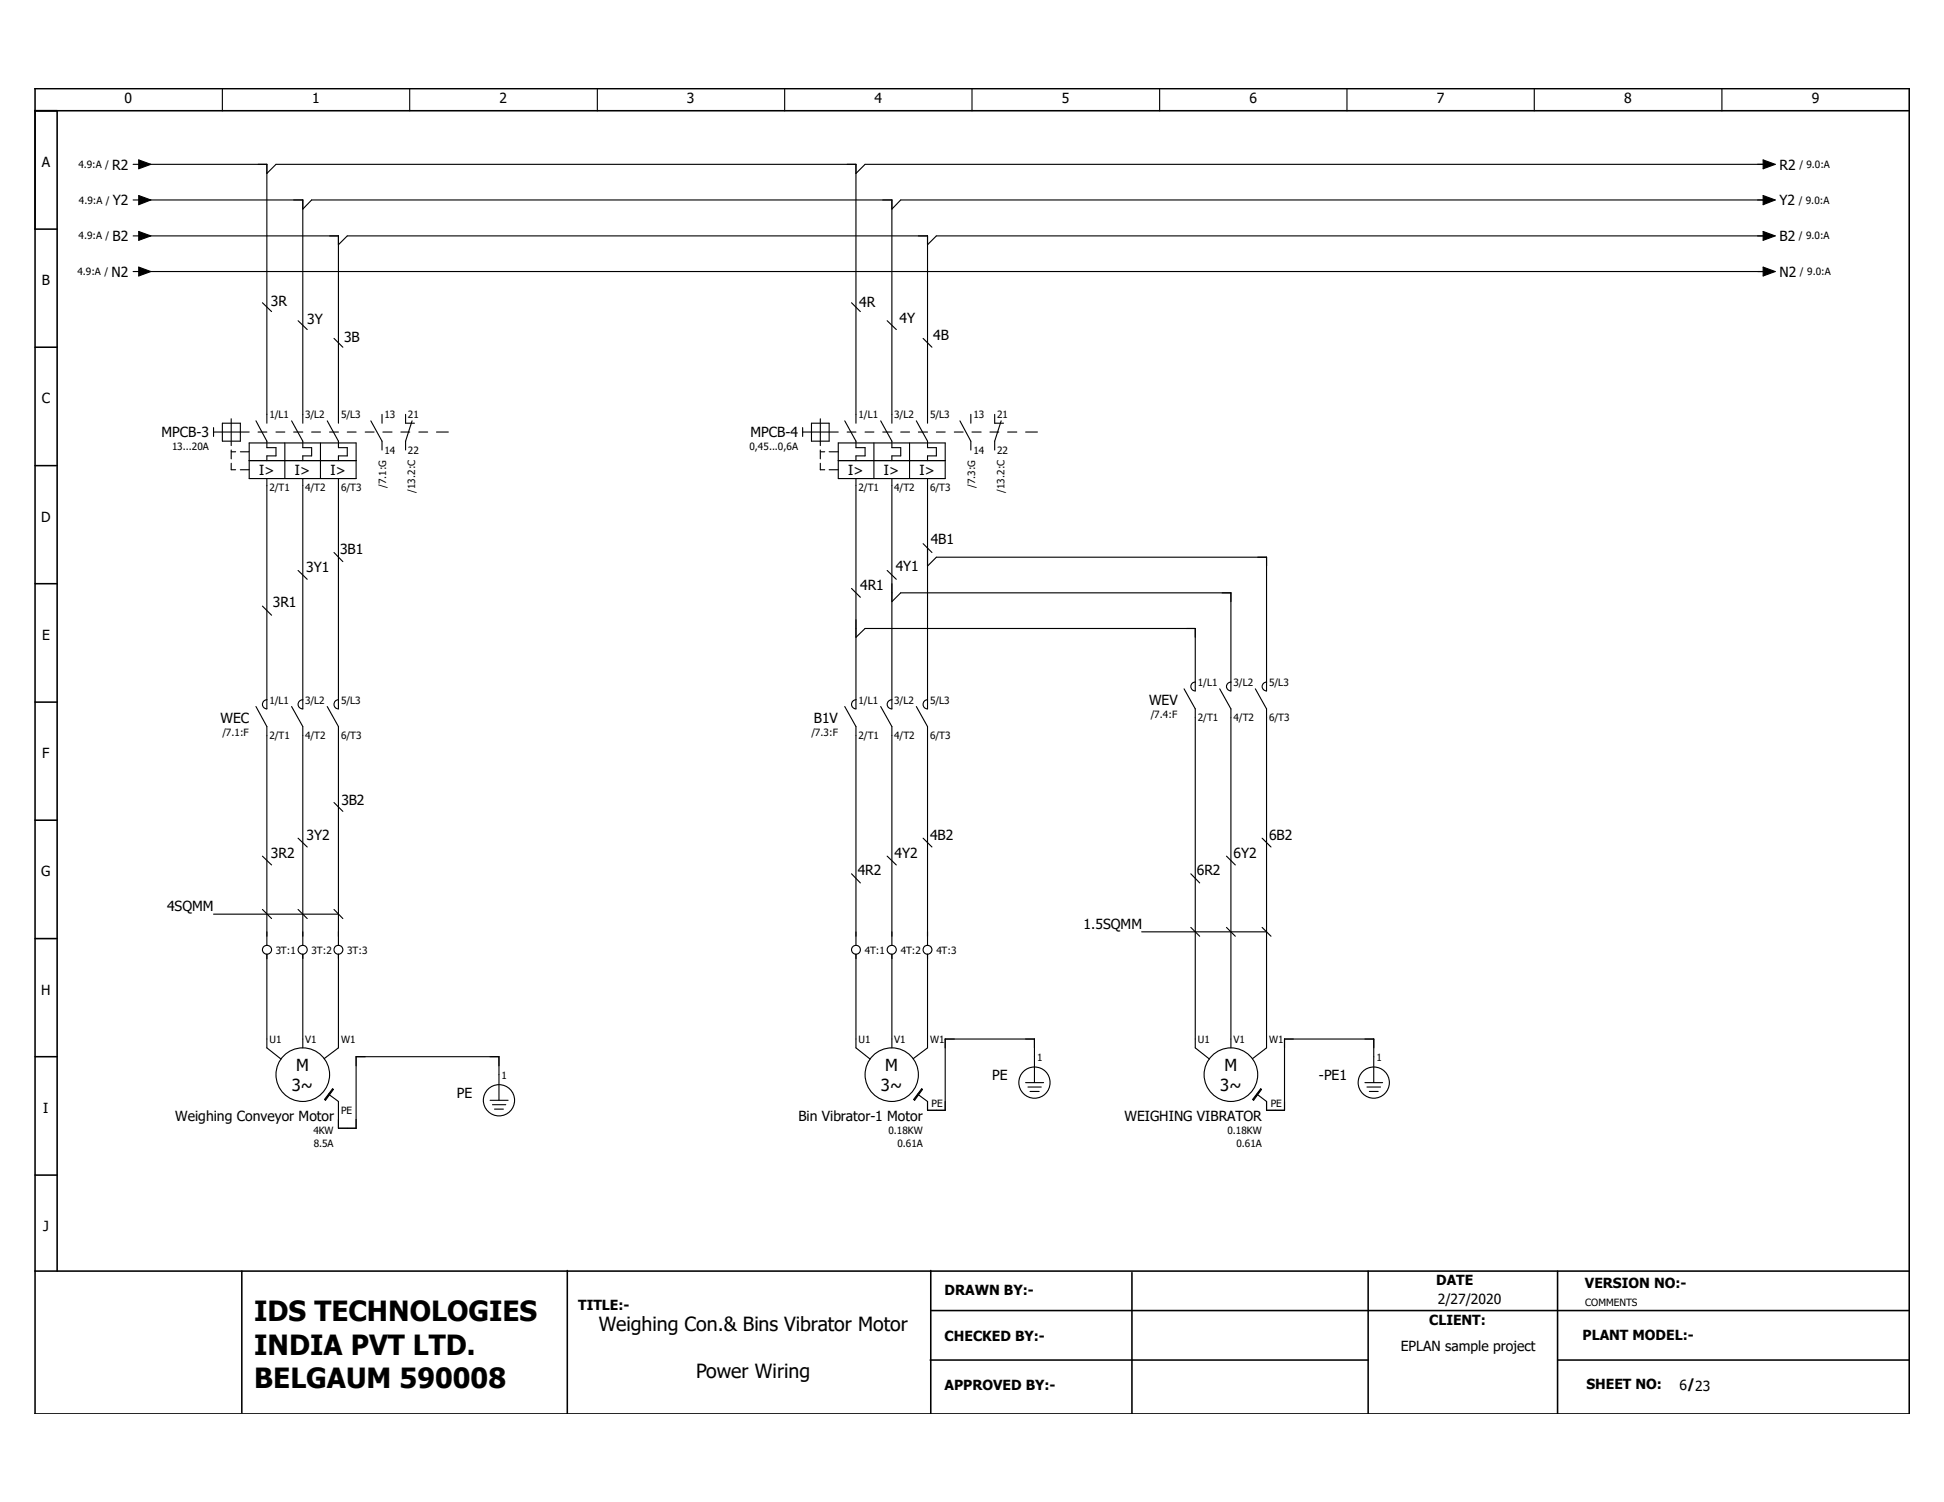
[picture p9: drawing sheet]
<svg xmlns="http://www.w3.org/2000/svg" width="279mm" height="216mm" viewBox="0 0 279 216" stroke-linecap="round" stroke-linejoin="round" font-family="sans-serif">
<path d="M195.6 12.6l-190.6 190.6M4.9 170.6l46.2 32.6M4.9 203.1l.2 .1" fill="none" stroke="#fff" stroke-width=".14"/>
<g fill="none" stroke="#000" stroke-width=".16">
<path d="M32 12.7v3.2M58.9 12.7v3.2M85.9 12.7v3.2M112.8 12.7v3.2M139.7 12.7v3.2M166.7 12.7v3.2M193.6 12.7v3.2M220.5 12.7v3.2M247.5 12.7v3.2M19.1 23.6h.8M19.1 33.9h.8M19.1 28.7h.8"/>
<path d="M19.1 39h.8M19.9 23l1.8 .6-1.8 .7zM19.9 28.1l1.8 .6-1.8 .7zM19.9 33.3l1.8 .6-1.8 .6zM19.9 38.4l1.8 .6-1.8 .7zM20.4 23.6h18v37.2M20.4 33.9h28.2v26.9M20.4 28.7h23.1v32.1M20.4 39h233.5M38.4 24.9l1.3-1.3h83.3v37.2M43.5 30.1l1.3-1.4h83.4v32.1M48.6 35.2l1.3-1.3h83.4v26.9"/>
<path d="M253.4 23l1.7 .6-1.7 .7zM253.4 28.1l1.7 .6-1.7 .7zM253.4 33.3l1.7 .6-1.7 .6zM253.4 38.4l1.7 .6-1.7 .7zM253.9 23.6h-129.6l-1.3 1.3M253.9 33.9h-119.3l-1.3 1.3M253.9 28.7h-124.4l-1.3 1.4M37.7 43.5l1.3 1.3M42.8 46.1l1.4 1.3M48 48.6l1.3 1.3M54.9 59.6v1.2M58.3 59.6v1.2h1.3"/>
<path d="M122.4 43.5l1.3 1.3M127.5 46.1l1.3 1.3M132.7 48.6l1.2 1.3M139.5 59.6v1.2M143 59.6v1.2h1.2M30.7 62.1h5.1M30.7 61.5v1.2M32 60.8h2.5v2.6h-2.5zM33.2 60.2v3.9M33.2 64.7v1.3M33.2 66.6v.9h.7M33.2 64.9h.7"/>
<path d="M34.5 64.9h1.3M34.5 67.5h1.3M35.8 63.7h15.4v5.1h-15.4zM35.8 66.2h15.4M36.8 60.5l1.6 2.9v.9h1.3v1.2h-1.3v.7M37.1 62.1h1.3M38.4 68.8v33.1a.66 .66 0 0 1-.7-.7 .66 .66 0 0 1 .7-.6M39.7 62.1h1.2M40.9 63.7v5.1M41.9 60.5l1.6 2.9v.9h1.3v1.2h-1.3v.7M42.2 62.1h1.3M43.5 68.8v33.1a.66 .66 0 0 1-.7-.7 .66 .66 0 0 1 .7-.6"/>
<path d="M44.8 62.1h1.3M46.1 63.7v5.1M47 60.5l1.6 2.9v.9h1.3v1.2h-1.3v.7M47.4 62.1h1.2M48 79.4l1.3 1.3M48.6 68.8v33.1a.66 .66 0 0 1-.6-.7 .66 .66 0 0 1 .6-.6M49.9 62.1h1.3M52.5 62.1h1.3M53.3 60.5l1.6 2.9v1.3M55 62.1h1.3M57.6 62.1h1.3M59.2 60.5l-.9 2.9v1.3"/>
<path d="M60.2 62.1h1.3M62.7 62.1h1.7M115.4 62.1h5.1M115.4 61.5v1.2M116.6 60.8h2.6v2.6h-2.6zM117.9 64.9h.6M117.9 66.6v.9h.6M117.9 60.2v3.9M117.9 64.7v1.3M119.2 64.9h1.3M119.2 67.5h1.3M120.5 63.7h15.3v5.1h-15.3z"/>
<path d="M120.5 66.2h15.3M121.4 60.5l1.6 2.9v.9h1.3v1.2h-1.3v.7M121.8 62.1h1.2M123 68.8v33.1a.66 .66 0 0 1-.6-.7 .66 .66 0 0 1 .6-.6M124.3 62.1h1.3M125.6 63.7v5.1M126.6 60.5l1.6 2.9v.9h1.3v1.2h-1.3v.7M126.9 62.1h1.3M128.2 68.8v33.1a.66 .66 0 0 1-.7-.7 .66 .66 0 0 1 .7-.6M129.5 62.1h1.2M130.7 63.7v5.1M131.7 60.5l1.6 2.9v.9h1.3v1.2h-1.3v.7"/>
<path d="M132 62.1h1.3M132.7 78.1l1.2 1.3M133.3 68.8v33.1a.66 .66 0 0 1-.6-.7 .66 .66 0 0 1 .6-.6M134.6 62.1h1.2M137.2 62.1h1.2M138 60.5l1.5 2.9v1.3M139.7 62.1h1.3M142.3 62.1h1.3M143.9 60.5l-.9 2.9v1.3M144.8 62.1h1.3M147.4 62.1h1.7M37.7 87.1l1.3 1.3"/>
<path d="M42.8 82l1.4 1.3M122.4 84.6l1.3 1.3M123 91.6l1.3-1.3h47.5v9a.64 .64 0 0 1-.6-.6 .64 .64 0 0 1 .6-.7M127.5 82l1.3 1.3M128.2 86.5l1.3-1.3h47.4v14.1a.64 .64 0 0 1-.6-.6 .64 .64 0 0 1 .6-.7M133.3 81.4l1.3-1.3h47.4v19.2a.64 .64 0 0 1-.6-.6 .64 .64 0 0 1 .6-.7M170.2 99l1.6 2.9v48.7l2 1.6M175.3 99l1.6 2.9v48.7M180.4 99l1.6 2.9v48.7l-2 1.6M36.8 101.6l1.6 2.8v31.5M41.9 101.6l1.6 2.8v31.5M47 101.6l1.6 2.8v31.5"/>
<path d="M48 115.4l1.3 1.2M121.4 101.6l1.6 2.8v31.5M126.6 101.6l1.6 2.8v31.5M131.7 101.6l1.6 2.8v31.5M30.7 131.4h17.9M37.7 130.7l1.3 1.3M37.7 123.1l1.3 1.2M38.4 137.2v13.4l2 1.6M42.8 130.7l1.4 1.3M42.8 120.5l1.4 1.3M43.5 137.2v13.4M48 130.7l1.3 1.3"/>
<path d="M48.6 137.2v13.4l-2 1.6M122.4 125.6l1.3 1.3M123 137.2v13.4l2.1 1.6M127.5 123.1l1.3 1.2M128.2 137.2v13.4M132.7 120.5l1.2 1.3M133.3 137.2v13.4l-2.1 1.6M164.1 133.9h17.9M171.2 133.3l1.2 1.3M171.2 125.6l1.2 1.3M176.3 133.3l1.2 1.3M176.3 123.1l1.2 1.2"/>
<path d="M181.4 133.3l1.3 1.3M181.4 120.5l1.3 1.3M47.2 157.3l1.4 1v3.9h2.6v-10.3h20.5v6.3M47.8 156.5l.1 .1-1.1 1.6-.1-.2zM70.4 158.2h2.6M70.8 158.8h1.9M71.1 159.4h1.2M132.5 156.5l.1 .1-1.2 1.6-.1-.2zM147.4 155.6h2.6M147.7 156.3h1.9M148 156.9h1.4M148.7 155.6v-6.2h-12.9v10.2h-2.5v-1.3l-1.4-1"/>
<path d="M181.2 156.5l.1 .1-1.1 1.6-.2-.2zM196.2 155.6h2.5M196.5 156.3h1.9M196.8 156.9h1.3M197.4 155.6v-6.2h-12.8v10.2h-2.6v-1.3l-1.4-1"/>
<circle cx="38.4" cy="136.5" r=".65"/>
<circle cx="43.5" cy="136.5" r=".65"/>
<circle cx="48.6" cy="136.5" r=".64"/>
<circle cx="123" cy="136.5" r=".63"/>
<circle cx="128.2" cy="136.5" r=".65"/>
<circle cx="133.3" cy="136.5" r=".64"/>
<circle cx="43.5" cy="154.5" r="3.9"/>
<circle cx="71.7" cy="158.2" r="2.24"/>
<circle cx="128.2" cy="154.5" r="3.8"/>
<circle cx="148.7" cy="155.6" r="2.24"/>
<circle cx="176.9" cy="154.5" r="3.8"/>
<circle cx="197.4" cy="155.6" r="2.24"/>
</g>
<g fill="none" stroke="#000" stroke-width=".22">
<path d="M5 15.9h269.4M5 12.7h269.4v190.5h-269.4zM8.2 15.9v166.8M5 32.9h3.2M5 49.9h3.2M5 66.9h3.2M5 83.9h3.2M5 100.9h3.2M5 117.9h3.2M5 134.9h3.2M5 151.9h3.2M5 168.9h3.2"/>
<path d="M5 182.7h269.4M34.8 182.7v20.4M81.5 182.6v20.6M133.7 195.5h62.9M133.8 182.6v20.6M133.8 188.4h140.6M162.7 182.9v20.3M196.6 182.7v20.5M223.9 182.7v20.5M223.9 195.5h50.5"/>
</g>
<path d="M19.9 23l1.8 .6-1.8 .7zM19.9 28.1l1.8 .6-1.8 .7zM19.9 33.3l1.8 .6-1.8 .6zM19.9 38.4l1.8 .6-1.8 .7zM253.4 23l1.7 .6-1.7 .7zM253.4 28.1l1.7 .6-1.7 .7zM253.4 33.3l1.7 .6-1.7 .6zM253.4 38.4l1.7 .6-1.7 .7zM47.8 156.5l.1 .1-1.1 1.6-.1-.2zM132.5 156.5l.1 .1-1.2 1.6-.1-.2zM181.2 156.5l.1 .1-1.1 1.6-.2-.2z" fill="#000"/>
<g font-size="4">
<text x="36.5" y="189.9">IDS TECHNOLOGIES</text>
<text x="36.5" y="194.7">INDIA PVT LTD.</text>
<text x="36.5" y="199.5">BELGAUM 590008</text>
</g>
<g font-size="2.8">
<text x="86.1" y="191.3">Weighing Con.&amp; Bins Vibrator Motor</text>
<text x="100" y="198.1">Power Wiring</text>
</g>
<g font-size="2.4">
<text x="42.5" y="153.9">M</text>
<text x="127.2" y="153.9">M</text>
<text x="176" y="153.9">M</text>
<text x="42" y="156.8">3~</text>
<text x="126.6" y="156.8">3~</text>
<text x="175.4" y="156.8">3~</text>
</g>
<g font-size="2">
<text x="17.9" y="14.9">0</text>
<text x="44.9" y="14.9">1</text>
<text x="71.8" y="14.9">2</text>
<text x="98.7" y="14.9">3</text>
<text x="125.7" y="14.9">4</text>
<text x="152.6" y="14.9">5</text>
<text x="179.6" y="14.9">6</text>
<text x="206.5" y="14.9">7</text>
<text x="233.4" y="14.9">8</text>
<text x="260.4" y="14.9">9</text>
<text x="6" y="24">A</text>
<text x="16.1" y="24.4">R2</text>
<text x="16.2" y="29.5">Y2</text>
<text x="255.8" y="24.4">R2</text>
<text x="255.8" y="29.5">Y2</text>
<text x="16.2" y="34.6">B2</text>
<text x="255.8" y="34.6">B2</text>
<text x="6" y="41">B</text>
<text x="16" y="39.8">N2</text>
<text x="255.8" y="39.8">N2</text>
<text x="38.9" y="43.9">3R</text>
<text x="44.2" y="46.5">3Y</text>
<text x="123.5" y="44.1">4R</text>
<text x="129.3" y="46.5">4Y</text>
<text x="49.4" y="49.1">3B</text>
<text x="134.1" y="48.9">4B</text>
<text x="6" y="58">C</text>
<text x="23.2" y="62.9">MPCB-3</text>
<text x="107.9" y="62.9">MPCB-4</text>
<text x="37.3" y="68.2">I&gt;</text>
<text x="42.4" y="68.2">I&gt;</text>
<text x="47.5" y="68.3">I&gt;</text>
<text x="121.9" y="68.2">I&gt;</text>
<text x="127" y="68.2">I&gt;</text>
<text x="132.2" y="68.3">I&gt;</text>
<text x="5.9" y="75">D</text>
<text x="44" y="82.2">3Y1</text>
<text x="48.9" y="79.6">3B1</text>
<text x="128.7" y="82.1">4Y1</text>
<text x="133.8" y="78.2">4B1</text>
<text x="39.2" y="87.2">3R1</text>
<text x="123.6" y="84.8">4R1</text>
<text x="6.1" y="92">E</text>
<text x="165.1" y="101.3">WEV</text>
<text x="31.7" y="103.9">WEC</text>
<text x="117" y="103.9">B1V</text>
<text x="6.1" y="109">F</text>
<text x="49.1" y="115.7">3B2</text>
<text x="5.9" y="126">G</text>
<text x="38.9" y="123.3">3R2</text>
<text x="44.1" y="120.7">3Y2</text>
<text x="123.3" y="125.8">4R2</text>
<text x="128.6" y="123.4">4Y2</text>
<text x="133.7" y="120.7">4B2</text>
<text x="172" y="125.8">6R2</text>
<text x="177.3" y="123.4">6Y2</text>
<text x="182.4" y="120.7">6B2</text>
<text x="24" y="130.9">4SQMM</text>
<text x="155.7" y="133.5">1.5SQMM</text>
<text x="5.9" y="143">H</text>
<text x="142.6" y="155.2">PE</text>
<text x="189.6" y="155.2">-PE1</text>
<text x="6.2" y="160">I</text>
<text x="25.2" y="161.2">Weighing Conveyor Motor</text>
<text x="65.7" y="157.8">PE</text>
<text x="114.8" y="161.2">Bin Vibrator-1 Motor</text>
<text x="161.6" y="161.2">WEIGHING VIBRATOR</text>
<text x="6.2" y="177">J</text>
<text x="206.4" y="184.7">DATE</text>
<text x="227.8" y="185.2">VERSION NO:-</text>
<text x="83.1" y="188.3">TITLE:-</text>
<text x="135.8" y="186.1">DRAWN BY:-</text>
<text x="205.4" y="190.4">CLIENT:</text>
<text x="206.7" y="187.5">2/27/2020</text>
<text x="135.8" y="192.8">CHECKED BY:-</text>
<text x="201.3" y="194.2">EPLAN sample project</text>
<text x="227.5" y="192.6">PLANT MODEL:-</text>
<text x="135.8" y="199.9">APPROVED BY:-</text>
<text x="228" y="199.6">SHEET NO:</text>
<text x="241.4" y="199.8">6/23</text>
</g>
<g font-size="1.4">
<text x="11.3" y="24.2">4.9:A /</text>
<text x="11.3" y="29.3">4.9:A /</text>
<text x="258.5" y="29.3">/ 9.0:A</text>
<text x="258.6" y="24.2">/ 9.0:A</text>
<text x="11.3" y="34.4">4.9:A /</text>
<text x="258.5" y="34.4">/ 9.0:A</text>
<text x="11.1" y="39.6">4.9:A /</text>
<text x="258.7" y="39.6">/ 9.0:A</text>
<text x="24.7" y="64.7">13...20A</text>
<text x="38.7" y="60.1">1/L1</text>
<text x="43.9" y="60.1">3/L2</text>
<text x="49" y="60.1">5/L3</text>
<text x="55.2" y="60.1">13</text>
<text x="55.2" y="65.2">14</text>
<text x="58.6" y="60.1">21</text>
<text x="58.6" y="65.2">22</text>
<text x="107.7" y="64.7">0,45...0,6A</text>
<text x="123.4" y="60.1">1/L1</text>
<text x="128.5" y="60.1">3/L2</text>
<text x="133.7" y="60.1">5/L3</text>
<text x="139.9" y="60.1">13</text>
<text x="139.9" y="65.2">14</text>
<text x="143.3" y="60.1">21</text>
<text x="143.3" y="65.2">22</text>
<text x="38.7" y="70.6">2/T1</text>
<text x="43.9" y="70.6">4/T2</text>
<text x="49" y="70.6">6/T3</text>
<text x="55.5" y="70.1" transform="rotate(-90 55.5 70.1)">/7.1:G</text>
<text x="59.7" y="70.8" transform="rotate(-90 59.7 70.8)">/13.2:C</text>
<text x="123.4" y="70.6">2/T1</text>
<text x="128.5" y="70.6">4/T2</text>
<text x="133.7" y="70.6">6/T3</text>
<text x="140.2" y="70.1" transform="rotate(-90 140.2 70.1)">/7.3:G</text>
<text x="144.4" y="70.8" transform="rotate(-90 144.4 70.8)">/13.2:C</text>
<text x="38.7" y="101.2">1/L1</text>
<text x="43.9" y="101.2">3/L2</text>
<text x="49" y="101.2">5/L3</text>
<text x="123.4" y="101.2">1/L1</text>
<text x="128.5" y="101.2">3/L2</text>
<text x="133.7" y="101.2">5/L3</text>
<text x="172.2" y="98.6">1/L1</text>
<text x="177.3" y="98.6">3/L2</text>
<text x="182.4" y="98.6">5/L3</text>
<text x="32" y="105.8">/7.1:F</text>
<text x="38.7" y="106.3">2/T1</text>
<text x="43.9" y="106.3">4/T2</text>
<text x="49" y="106.3">6/T3</text>
<text x="116.6" y="105.8">/7.3:F</text>
<text x="123.4" y="106.3">2/T1</text>
<text x="128.5" y="106.3">4/T2</text>
<text x="133.7" y="106.3">6/T3</text>
<text x="165.4" y="103.2">/7.4:F</text>
<text x="172.2" y="103.7">2/T1</text>
<text x="177.3" y="103.7">4/T2</text>
<text x="182.4" y="103.7">6/T3</text>
<text x="39.6" y="137.1">3T:1</text>
<text x="44.8" y="137.1">3T:2</text>
<text x="49.9" y="137.1">3T:3</text>
<text x="124.3" y="137.1">4T:1</text>
<text x="129.5" y="137.1">4T:2</text>
<text x="134.6" y="137.1">4T:3</text>
<text x="38.7" y="149.9">U1</text>
<text x="43.9" y="149.9">V1</text>
<text x="49" y="149.9">W1</text>
<text x="123.4" y="149.9">U1</text>
<text x="128.5" y="149.9">V1</text>
<text x="133.7" y="149.9">W1</text>
<text x="172.2" y="149.9">U1</text>
<text x="177.3" y="149.9">V1</text>
<text x="182.4" y="149.9">W1</text>
<text x="72.1" y="155.1">1</text>
<text x="149.1" y="152.5">1</text>
<text x="197.8" y="152.5">1</text>
<text x="49" y="160.1">PE</text>
<text x="133.9" y="159.1">PE</text>
<text x="182.6" y="159.1">PE</text>
<text x="45" y="163.1">4KW</text>
<text x="45.1" y="164.8">8.5A</text>
<text x="127.7" y="163.1">0.18KW</text>
<text x="129" y="164.8">0.61A</text>
<text x="176.4" y="163.1">0.18KW</text>
<text x="177.7" y="164.8">0.61A</text>
<text x="227.8" y="187.8">COMMENTS</text>
</g>
</svg>
